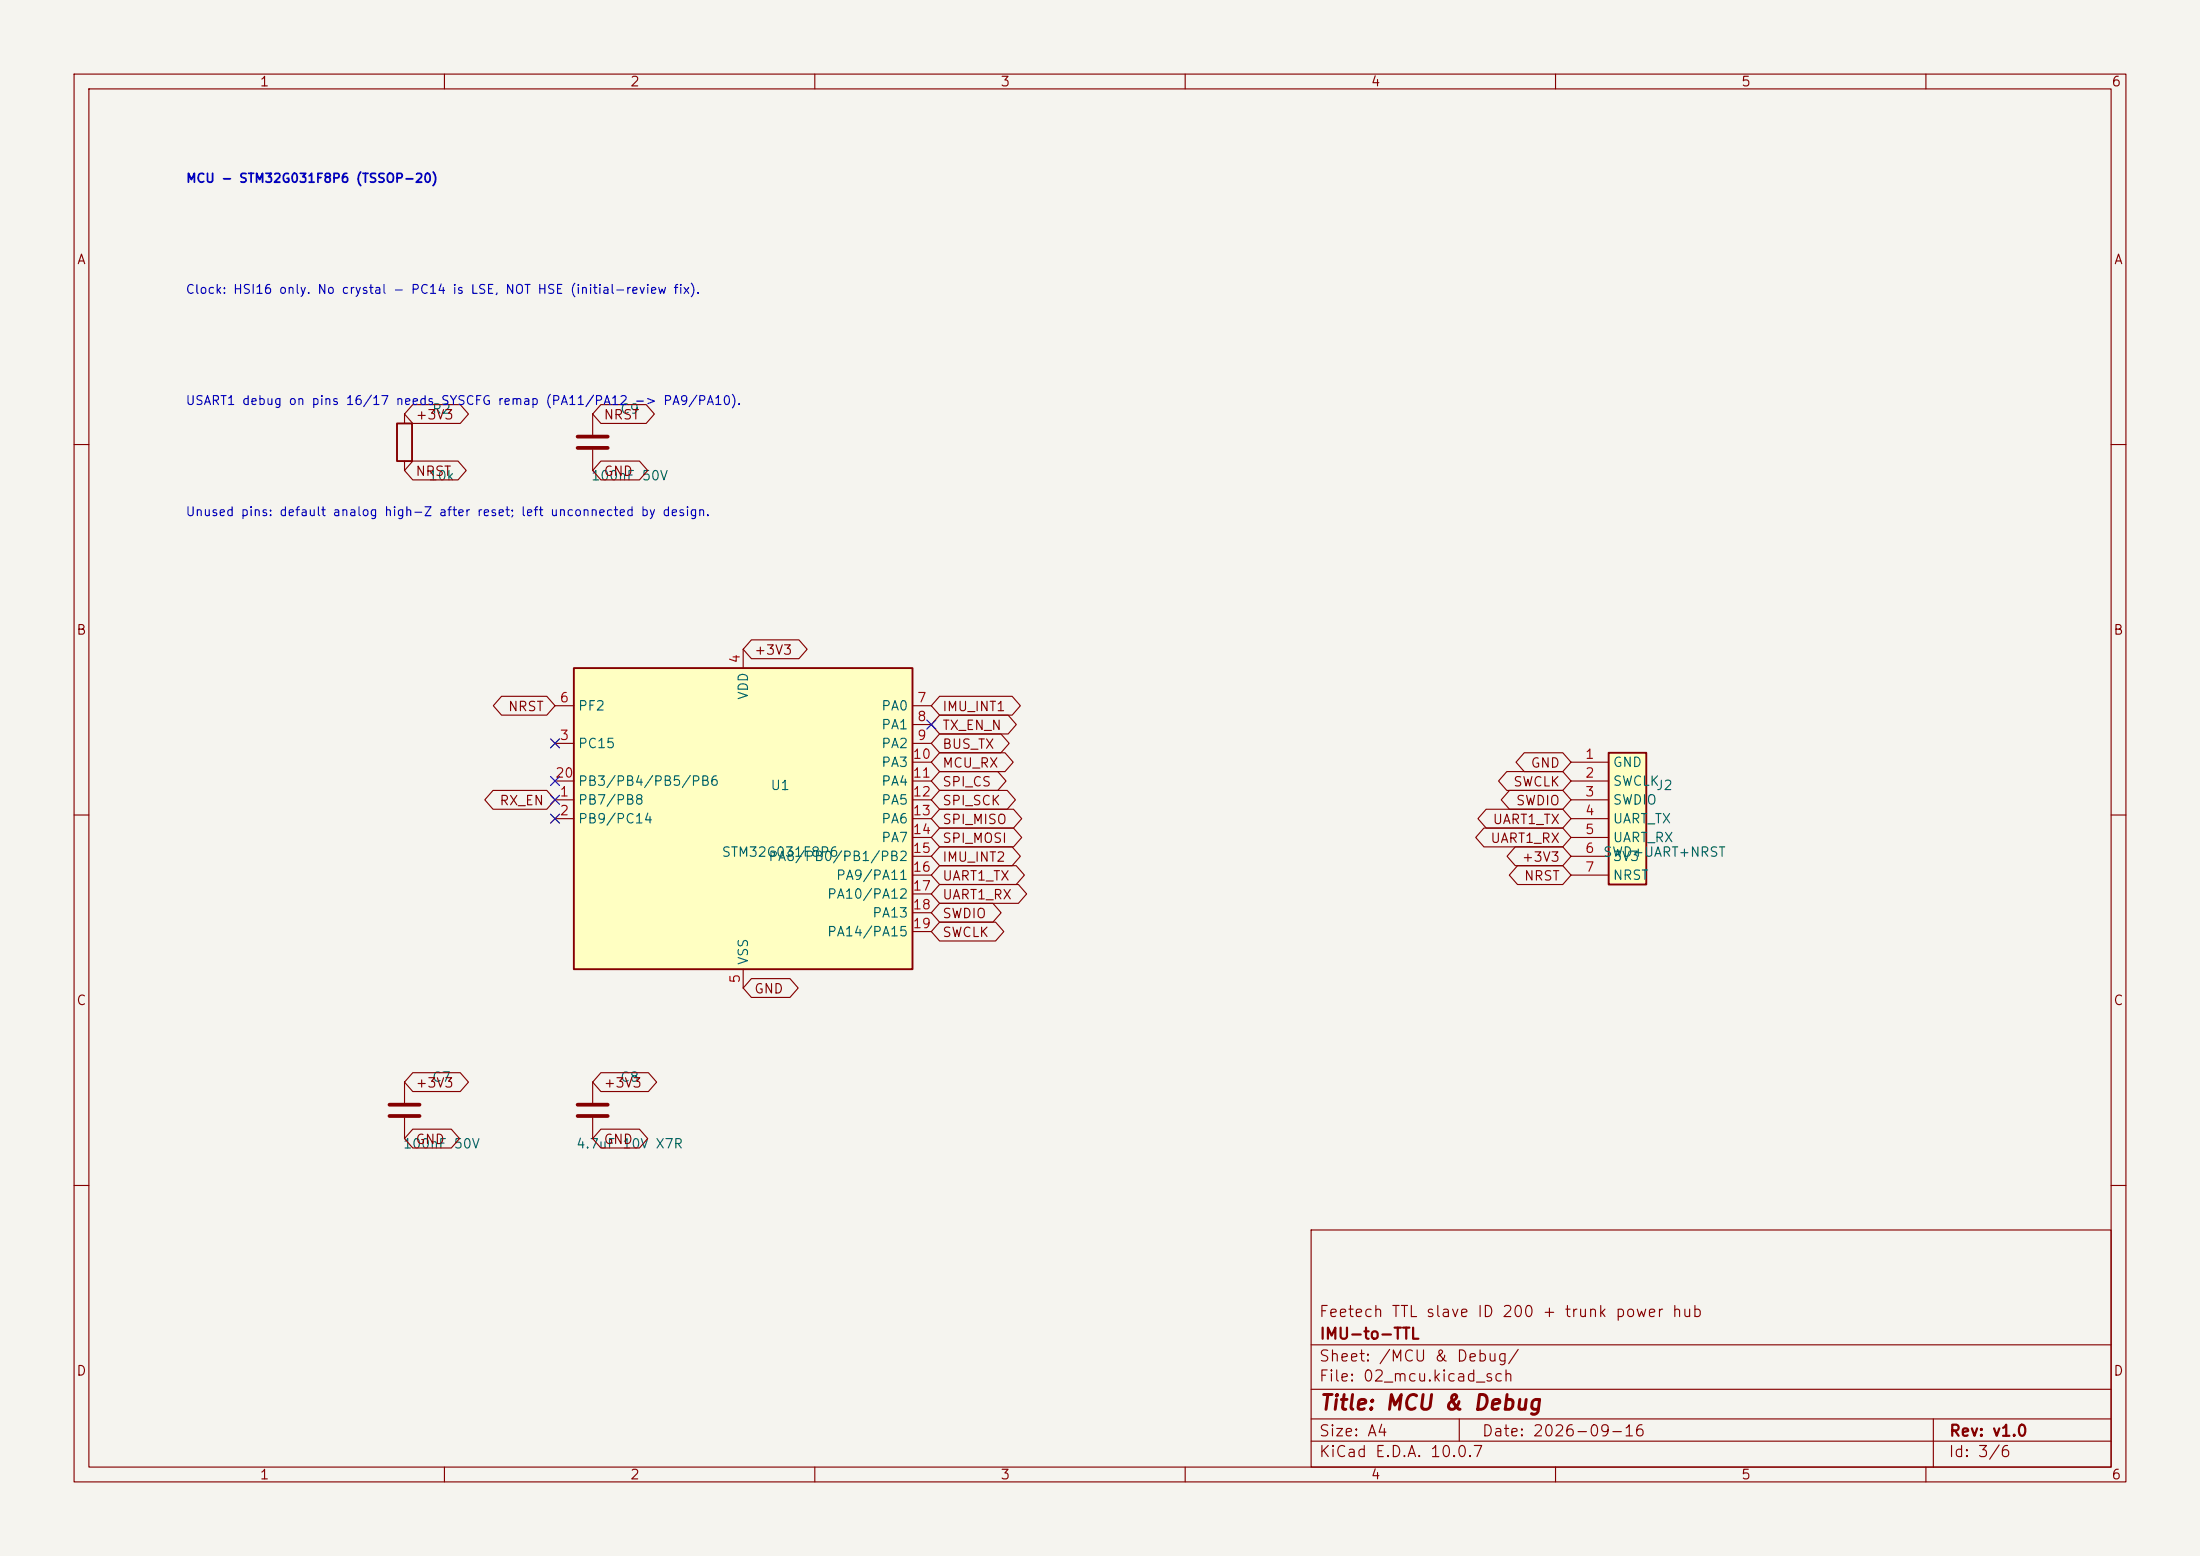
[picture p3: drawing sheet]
<svg xmlns="http://www.w3.org/2000/svg" width="297mm" height="210mm" viewBox="0 0 297 210" stroke-linecap="round" stroke-linejoin="round" font-family="sans-serif">
<path d="M0 0h297v210h-297z" fill="#f5f4ef" stroke="#f5f4ef" stroke-width=".14"/>
<g fill="none" stroke="#840000" stroke-width=".15">
<path d="M10 10h277v190h-277zM12 12h273v186h-273zM60 10v2M110 10v2M160 10v2M210 10v2M260 10v2M80 55.9v2.8M10 60h2M80 60.7v2.8M285 60h2M10 110h2"/>
<path d="M285 110h2M10 160h2M177 166h108v32h-108zM285 160h2M60 198v2M110 198v2M160 198v2M177 194.5h108M177 191.5h108M177 187.5h108M177 181.5h108M197 191.5v3"/>
<path d="M210 198v2M260 198v2M261 191.5v6.5"/>
</g>
<path d="M78 58.9h4M78 60.5h4" fill="none" stroke="#840000" stroke-width=".51"/>
<path d="M217.2 101.6h5v17.8h-5z" fill="#ffffc2"/>
<path d="M217.2 101.6h5v17.8h-5z" fill="none" stroke="#840000" stroke-width=".25"/>
<path d="M212.1 102.9h5.1M212.1 105.4h5.1M212.1 108h5.1M212.1 110.5h5.1M212.1 113h5.1M212.1 115.6h5.1M212.1 118.1h5.1M54.6 146.1v2.7M54.6 150.9v2.8M80 146.1v2.7M80 150.9v2.8" fill="none" stroke="#840000" stroke-width=".15"/>
<path d="M52.6 149.1h4M52.6 150.6h4M78 149.1h4M78 150.6h4" fill="none" stroke="#840000" stroke-width=".51"/>
<path d="M77.5 90.2h45.7v40.6h-45.7z" fill="#ffffc2"/>
<path d="M53.6 57.2h2v5h-2zM77.5 90.2h45.7v40.6h-45.7z" fill="none" stroke="#840000" stroke-width=".25"/>
<g fill="none" stroke="#840000" stroke-width=".15">
<path d="M54.6 55.9v1.3M55.7 54.6h6.4l1.1 1.3-1.1 1.3h-6.4l-1.1-1.3zM81.1 54.6h6.1l1.1 1.3-1.1 1.3h-6.1l-1.1-1.3zM54.6 62.2v1.3M55.7 62.2h6.1l1.1 1.3-1.1 1.3h-6.1l-1.1-1.3zM81.1 62.2h5.2l1.1 1.3-1.1 1.3h-5.2l-1.1-1.3zM67.7 94h6.1l1.1 1.3-1.1 1.2h-6.1l-1.1-1.2zM74.9 95.3h2.6M100.3 87.6v2.6M101.4 86.4h6.5l1.1 1.2-1.1 1.3h-6.5l-1.1-1.3zM123.2 95.3h2.5M123.2 97.8h2.5"/>
<path d="M126.8 96.5h9.3l1.1 1.3-1.1 1.3h-9.3l-1.1-1.3zM126.8 99.1h8.3l1.1 1.2-1.1 1.3h-8.3l-1.1-1.3zM126.8 94h9.8l1.2 1.3-1.2 1.2h-9.8l-1.1-1.2zM66.6 106.7h7.2l1.1 1.3-1.1 1.2h-7.2l-1.2-1.2zM74.9 108h2.6M74.9 110.5h2.6M74.9 100.3h2.6M74.9 105.4h2.6M123.2 108h2.5M123.2 110.5h2.5M123.2 100.3h2.5M123.2 102.9h2.5"/>
<path d="M123.2 105.4h2.5M123.2 113h2.5M123.2 115.6h2.5M123.2 118.1h2.5M126.8 101.6h8.9l1.1 1.3-1.1 1.2h-8.9l-1.1-1.2zM126.8 104.1h7.9l1.1 1.3-1.1 1.3h-7.9l-1.1-1.3zM126.8 106.7h9.2l1.1 1.3-1.1 1.2h-9.2l-1.1-1.2zM126.8 109.2h10l1.1 1.3-1.1 1.3h-10l-1.1-1.3zM126.8 111.8h10l1.1 1.2-1.1 1.3h-10l-1.1-1.3zM126.8 114.3h9.8l1.2 1.3-1.2 1.2h-9.8l-1.1-1.2zM126.8 116.8h10.4l1.1 1.3-1.1 1.3h-10.4l-1.1-1.3zM126.8 119.4h10.7l1.1 1.3-1.1 1.2h-10.7l-1.1-1.2z"/>
<path d="M200.3 111.8h10.7l1.1 1.2-1.1 1.3h-10.7l-1.1-1.3zM200.6 109.2h10.4l1.1 1.3-1.1 1.3h-10.4l-1.1-1.3zM203.4 104.1h7.6l1.1 1.3-1.1 1.3h-7.6l-1.1-1.3zM203.8 106.7h7.2l1.1 1.3-1.1 1.2h-7.2l-1.1-1.2zM204.6 114.3h6.4l1.1 1.3-1.1 1.2h-6.4l-1.1-1.2zM204.9 116.8h6.1l1.1 1.3-1.1 1.3h-6.1l-1.1-1.3zM205.8 101.6h5.2l1.1 1.3-1.1 1.2h-5.2l-1.1-1.2zM100.3 130.8v2.6M101.4 132.1h5.2l1.2 1.3-1.2 1.2h-5.2l-1.1-1.2zM123.2 120.7h2.5M123.2 123.2h2.5M123.2 125.7h2.5"/>
<path d="M126.8 121.9h7.2l1.2 1.3-1.2 1.3h-7.2l-1.1-1.3zM126.8 124.5h7.6l1.1 1.2-1.1 1.3h-7.6l-1.1-1.3zM55.7 144.8h6.4l1.1 1.3-1.1 1.2h-6.4l-1.1-1.2zM55.7 152.4h5.2l1.1 1.3-1.1 1.2h-5.2l-1.1-1.2zM81.1 144.8h6.4l1.1 1.3-1.1 1.2h-6.4l-1.1-1.2zM81.1 152.4h5.2l1.1 1.3-1.1 1.2h-5.2l-1.1-1.2z"/>
</g>
<path d="M74.3 99.7l1.2 1.2M75.5 99.7l-1.2 1.2M125.1 97.2l1.2 1.2M126.3 97.2l-1.2 1.2M74.3 109.9l1.2 1.2M74.3 104.8l1.2 1.2M74.3 107.3l1.2 1.3M75.5 109.9l-1.2 1.2M75.5 104.8l-1.2 1.2M75.5 107.3l-1.2 1.3" fill="none" stroke="#000084" stroke-width=".15"/>
<text font-size="2" fill="#840000" x="178" y="190.8">Title: MCU &amp; Debug</text>
<g font-size="1.5" fill="#840000">
<text x="178" y="178.1">Feetech TTL slave ID 200 + trunk power hub</text>
<text x="178" y="184.1">Sheet: /MCU &amp; Debug/</text>
<text x="178" y="181.1">IMU-to-TTL</text>
<text x="178" y="186.8">File: 02_mcu.kicad_sch</text>
<text x="178" y="197">KiCad E.D.A. 10.0.7</text>
<text x="178" y="194.2">Size: A4</text>
<text x="200" y="194.2">Date: 2026-09-16</text>
<text x="263" y="197">Id: 3/6</text>
<text x="263" y="194.2">Rev: v1.0</text>
</g>
<g font-size="1.3" fill="#840000">
<text x="35" y="12">1</text>
<text x="85" y="12">2</text>
<text x="135" y="12">3</text>
<text x="185" y="12">4</text>
<text x="235" y="12">5</text>
<text x="285" y="12">6</text>
<text x="10.3" y="36">A</text>
<text x="285.3" y="36">A</text>
<text x="56" y="56.9">+3V3</text>
<text x="81.4" y="56.9">NRST</text>
<text x="56" y="64.6">NRST</text>
<text x="81.4" y="64.6">GND</text>
<text x="10.2" y="86">B</text>
<text x="101.7" y="88.7">+3V3</text>
<text x="285.2" y="86">B</text>
<text x="68.5" y="96.3">NRST</text>
<text x="127.1" y="98.8">TX_EN_N</text>
<text x="127.1" y="101.4">BUS_TX</text>
<text x="127.1" y="96.3">IMU_INT1</text>
<text x="127.1" y="103.9">MCU_RX</text>
<text x="127.1" y="106.5">SPI_CS</text>
<text x="204.2" y="106.5">SWCLK</text>
<text x="206.6" y="103.9">GND</text>
<text x="67.3" y="109">RX_EN</text>
<text x="127.1" y="109">SPI_SCK</text>
<text x="127.1" y="111.5">SPI_MISO</text>
<text x="201.4" y="111.5">UART1_TX</text>
<text x="204.6" y="109">SWDIO</text>
<text x="127.1" y="114.1">SPI_MOSI</text>
<text x="127.1" y="116.6">IMU_INT2</text>
<text x="127.1" y="119.2">UART1_TX</text>
<text x="201.1" y="114.1">UART1_RX</text>
<text x="205.4" y="116.6">+3V3</text>
<text x="205.7" y="119.2">NRST</text>
<text x="127.1" y="124.2">SWDIO</text>
<text x="127.1" y="121.7">UART1_RX</text>
<text x="127.1" y="126.8">SWCLK</text>
<text x="10.2" y="136">C</text>
<text x="101.7" y="134.4">GND</text>
<text x="285.2" y="136">C</text>
<text x="56" y="147.1">+3V3</text>
<text x="81.4" y="147.1">+3V3</text>
<text x="56" y="154.7">GND</text>
<text x="81.4" y="154.7">GND</text>
<text x="10.2" y="186">D</text>
<text x="285.2" y="186">D</text>
<text x="35" y="200">1</text>
<text x="85" y="200">2</text>
<text x="135" y="200">3</text>
<text x="185" y="200">4</text>
<text x="235" y="200">5</text>
<text x="285" y="200">6</text>
</g>
<g font-size="1.3" fill="#006464">
<text x="58.2" y="56.2">R2</text>
<text x="83.6" y="56.2">C9</text>
<text x="57.8" y="65.2">10k</text>
<text x="79.7" y="65.2">100nF 50V</text>
<text x="101.3" y="94.5" transform="rotate(-90 101.3 94.5)">VDD</text>
<text x="78" y="101.3">PC15</text>
<text x="78" y="96.2">PF2</text>
<text x="118.9" y="96.2">PA0</text>
<text x="118.9" y="98.8">PA1</text>
<text x="118.9" y="101.3">PA2</text>
<text x="78" y="106.4">PB3/PB4/PB5/PB6</text>
<text x="103.9" y="107">U1</text>
<text x="118.9" y="103.8">PA3</text>
<text x="118.9" y="106.4">PA4</text>
<text x="217.7" y="103.8">GND</text>
<text x="217.7" y="106.4">SWCLK</text>
<text x="223.5" y="107">J2</text>
<text x="78" y="108.9">PB7/PB8</text>
<text x="78" y="111.5">PB9/PC14</text>
<text x="118.9" y="108.9">PA5</text>
<text x="118.9" y="111.5">PA6</text>
<text x="118.9" y="114">PA7</text>
<text x="217.7" y="108.9">SWDIO</text>
<text x="217.7" y="111.5">UART_TX</text>
<text x="217.7" y="114">UART_RX</text>
<text x="97.3" y="116">STM32G031F8P6</text>
<text x="103.6" y="116.5">PA8/PB0/PB1/PB2</text>
<text x="112.8" y="119.1">PA9/PA11</text>
<text x="216.3" y="116">SWD+UART+NRST</text>
<text x="217.7" y="116.5">3V3</text>
<text x="217.7" y="119.1">NRST</text>
<text x="111.6" y="121.6">PA10/PA12</text>
<text x="117.7" y="124.2">PA13</text>
<text x="101.3" y="130.3" transform="rotate(-90 101.3 130.3)">VSS</text>
<text x="111.6" y="126.7">PA14/PA15</text>
<text x="58.2" y="146.3">C7</text>
<text x="83.6" y="146.3">C8</text>
<text x="54.3" y="155.3">100nF 50V</text>
<text x="77.7" y="155.3">4.7uF 10V X7R</text>
</g>
<g font-size="1.3" fill="#a90000">
<text x="100.2" y="89.6" transform="rotate(-90 100.2 89.6)">4</text>
<text x="75.5" y="95.1">6</text>
<text x="123.7" y="95.1">7</text>
<text x="75.5" y="100.2">3</text>
<text x="123.7" y="97.7">8</text>
<text x="123.7" y="100.2">9</text>
<text x="74.9" y="105.3">20</text>
<text x="75.5" y="107.8">1</text>
<text x="123.1" y="102.7">10</text>
<text x="123.1" y="105.3">11</text>
<text x="123.1" y="107.8">12</text>
<text x="213.9" y="102.7">1</text>
<text x="213.9" y="105.3">2</text>
<text x="213.9" y="107.8">3</text>
<text x="75.5" y="110.4">2</text>
<text x="123.1" y="110.4">13</text>
<text x="123.1" y="112.9">14</text>
<text x="213.9" y="110.4">4</text>
<text x="213.9" y="112.9">5</text>
<text x="123.1" y="115.4">15</text>
<text x="123.1" y="118">16</text>
<text x="213.9" y="115.4">6</text>
<text x="213.9" y="118">7</text>
<text x="123.1" y="120.5">17</text>
<text x="123.1" y="123.1">18</text>
<text x="123.1" y="125.6">19</text>
<text x="100.2" y="132.8" transform="rotate(-90 100.2 132.8)">5</text>
</g>
<g font-size="1.2" fill="#0000c2">
<text x="25" y="25">MCU - STM32G031F8P6 (TSSOP-20)</text>
<text x="25" y="40">Clock: HSI16 only. No crystal - PC14 is LSE, NOT HSE (initial-review fix).</text>
<text x="25" y="55">USART1 debug on pins 16/17 needs SYSCFG remap (PA11/PA12 -&gt; PA9/PA10).</text>
<text x="25" y="70">Unused pins: default analog high-Z after reset; left unconnected by design.</text>
</g>
</svg>
